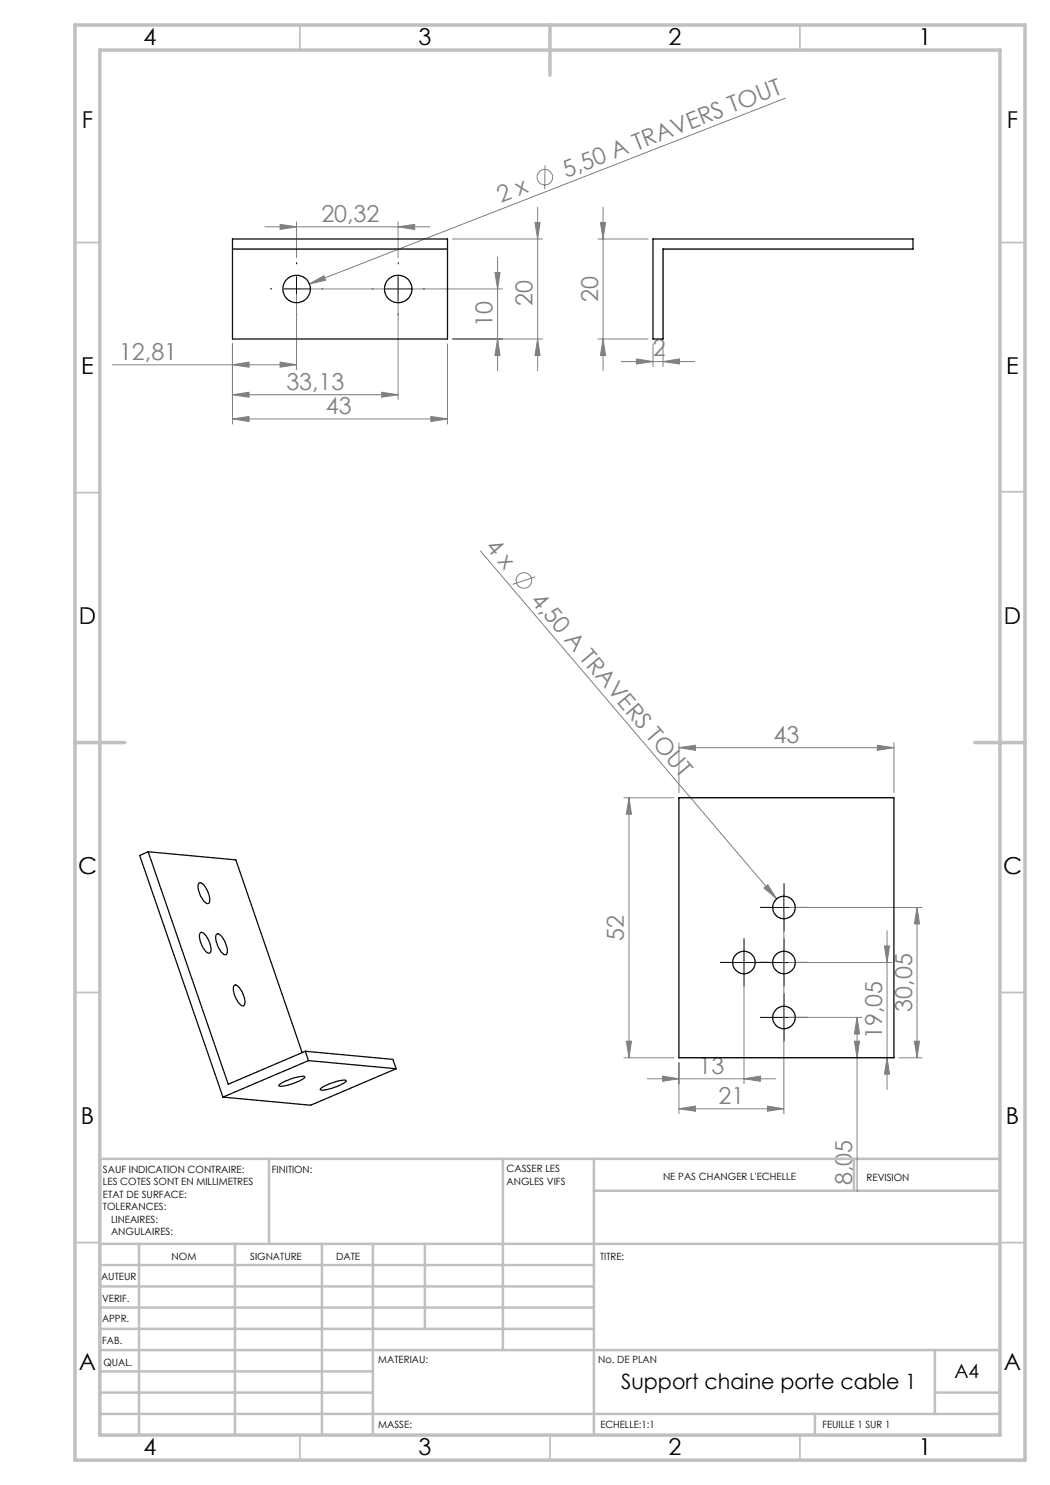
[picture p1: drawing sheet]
<svg xmlns="http://www.w3.org/2000/svg" width="210mm" height="297mm" viewBox="0 0 210 297" stroke-linecap="round" stroke-linejoin="round" font-family="sans-serif">
<g fill="none" stroke="#808080" stroke-width=".2">
<path d="M157.1 19.6l-95.2 37.2M109 33.1l-.1 4.7M53 45.4h33M56 44.9l3.3 .5-3.3 .5zM59.3 44.4v7.1M59.3 58.8v15.1M60.3 57.8h40.2M61.9 56.8l2.9-1.7 .3 1zM79.6 45.4l3.3-.5v1zM79.6 44.4v7.1M79.6 58.8v21.1M90.5 47.8h18"/>
<path d="M99 54.5h1l-.5 3.3zM99.5 51.4v22.8M107 44.5h1l-.5 3.3zM107.5 41.4v32.8M119.6 47.8h10M120.1 44.5h1l-.5 3.3zM120.6 41.4v32.8M22.5 73h36.8M46.5 73l3.3-.6v1zM46.5 78.9l3.3-.4v.9zM46.5 68.8v16M46.5 78.9h33.1"/>
<path d="M56 72.4l3.3 .6-3.3 .4zM76.3 78.5l3.3 .4-3.3 .5zM89.5 68.8v16M90.5 67.8h18M99.5 67.8l.5 3.3h-1zM107.5 67.8l.5 3.3h-1zM119.6 67.8h10M120.6 67.8l.5 3.3h-1zM124.2 72.3h14.8M127.3 71.8l3.3 .5-3.3 .5zM130.6 68.8v4.5M132.6 72.3l3.3-.5v1z"/>
<path d="M132.6 68.8v4.5M46.5 83.8l3.3-.5v1zM46.5 83.8h43M86.2 83.3l3.3 .5-3.3 .5zM96.1 110.2l59.2 69.6M107.1 115.4l-4.6 1.5M124.8 159.6h10M125.8 159.6l.5 3.2h-1zM125.8 159.6v52M135.8 149.5l3.3-.5v1.1zM135.8 148.6v9.9M135.8 149.5h43"/>
<path d="M175.5 149l3.3 .5-3.3 .6zM178.8 148.6v9.9M152.8 177.6l.8-.7 1.7 2.9zM148.8 193.5v23.2M156.8 182.5v40.2M157.8 192.5h20.6M157.8 181.5h26.6M176.9 189.2h1l-.5 3.3zM177.4 186.2v31.7M183.4 181.5l.5 3.3h-1zM183.4 181.5v30.1M124.8 211.6h10"/>
<path d="M125.3 208.2h1l-.5 3.4zM129.4 215.8h25.8M132.5 215.2l3.3 .6-3.3 .4zM135.8 212.5v10.2M148.8 215.8l3.3-.6v1zM157.8 203.5h14.6M170.9 208.2h1l-.5 3.4zM171.4 203.5l.5 3.3h-1zM171.4 203.5v34.8M177.4 211.6l.5 3.2h-1zM179.8 211.6h4.6M182.9 208.2h1l-.5 3.4z"/>
<path d="M135.8 221.8l3.3-.6v1zM135.8 221.8h21M153.5 221.2l3.3 .6-3.3 .4z"/>
<circle cx="109" cy="35.5" r="1.55"/>
<circle cx="104.8" cy="116.1" r="1.57"/>
</g>
<g fill="none" stroke="#000" stroke-width=".2" stroke-dasharray="30.5 1.3 1.3 1.3">
<path d="M54.3 57.8h-.2M59.3 52.8v-.3M64.3 57.8h.3M74.7 57.8h-.3M79.7 52.8v-.3M84.7 57.8h.2M59.3 62.8v.2M79.7 62.8v.2M156.8 179v-2.3M146.3 192.5h-2.2M148.8 190v-2.3M148.8 195v2.2"/>
<path d="M151.3 192.5h2.3M154.3 192.5h-2.2M154.3 181.5h-2.2M156.8 190v-2.3M156.8 195v2.2M156.8 184v2.2M159.3 192.5h2.3M159.3 181.5h2.3M154.3 203.5h-2.2M156.8 201v-2.3M156.8 206v2.2M159.3 203.5h2.3"/>
</g>
<path d="M56.8 57.8h5M59.3 55.3v5M77.1 57.8h5M79.6 55.3v5M156.8 179v5M146.3 192.5h5M148.8 190v5M154.3 192.5h5M154.3 181.5h5M156.8 190v5M154.3 203.5h5M156.8 201v5" fill="none" stroke="#000" stroke-width=".2"/>
<g fill="none" stroke="#c0c0c0" stroke-width=".35">
<path d="M60 5v5M160 5v5M15 48.5h5M200 48.5h5M15 98.5h5M200 98.4h5M15 198.5h5M200 198.5h5M15 248.5h5M200 248.5h5M60 287v5M110 287v5"/>
<path d="M160 287v5"/>
</g>
<g fill="none" stroke="#c0c0c0" stroke-width=".5">
<path d="M53.8 231.8v17M100.6 231.8v38.2M118.8 231.8v55.2M118.8 238.2h81.2M170.8 231.8v6.4M200 231.8h-180v55.2M20 248.8h180M20 257.3h98.8M20 253h98.8M27.8 248.8v38.2M47 248.8v38.2M64.4 248.8v38.2"/>
<path d="M74.6 248.8v38.2M85 248.8v17M20 265.8h98.8M20 261.5h98.8M20 278.5h54.6M20 274.3h54.6M20 270h180M187 278.5h13M187 270v12.8M20 282.8h180M163 282.8v4.2"/>
</g>
<path d="M15 5h190v287h-190zM20 10h180v277h-180zM110 5v10M15 148.5h10M195 148.5h10" fill="none" stroke="#c0c0c0" stroke-width=".7"/>
<g fill="#808080">
<path d="M61.9 56.8l2.9-1.7 .3 1z"/>
<path d="M152.8 177.6l.8-.7 1.7 2.9z"/>
<path d="M175.5 149l3.3 .5-3.3 .6zM135.8 149.5l3.3-.5v1.1zM132.6 72.3l3.3-.5v1zM127.3 71.8l3.3 .5-3.3 .5z"/>
<path d="M132.5 215.2l3.3 .6-3.3 .4zM148.8 215.8l3.3-.6v1zM135.8 221.8l3.3-.6v1zM153.5 221.2l3.3 .6-3.3 .4zM46.5 83.8l3.3-.5v1zM86.2 83.3l3.3 .5-3.3 .5zM56 44.9l3.3 .5-3.3 .5zM79.6 45.4l3.3-.5v1z"/>
<path d="M125.3 208.2h1l-.5 3.4zM125.8 159.6l.5 3.2h-1zM170.9 208.2h1l-.5 3.4zM171.4 203.5l.5 3.3h-1zM177.4 211.6l.5 3.2h-1zM176.9 189.2h1l-.5 3.3zM182.9 208.2h1l-.5 3.4zM183.4 181.5l.5 3.3h-1zM107.5 67.8l.5 3.3h-1zM107 44.5h1l-.5 3.3zM99.5 67.8l.5 3.3h-1zM99 54.5h1l-.5 3.3z"/>
<path d="M120.1 44.5h1l-.5 3.3zM120.6 67.8l.5 3.3h-1z"/>
<path d="M46.5 73l3.3-.6v1zM56 72.4l3.3 .6-3.3 .4zM46.5 78.9l3.3-.4v.9zM76.3 78.5l3.3 .4-3.3 .5z"/>
</g>
<g fill="none" stroke="#000" stroke-width=".25">
<path d="M46.5 47.8h43v20h-43zM46.5 49.8h43M130.6 47.8h52v2h-50v18h-2zM135.8 159.6h43v52h-43zM29.6 170.4l-1.7 .7 16.7 48.3M29.6 170.4l16 46.4 15.5-6.5M29.6 170.4l17.6 1.6 13.2 38.5M39.8 176.6a1.3 1.3 0 0 1 1.4 1.1 3.1 3.1 0 0 1 .5 3 1.03 1.03 0 0 1-1.2-.8l-.5-.9a2.55 2.55 0 0 1-.2-2.4zM40.1 186.5a1.6 1.6 0 0 1 1.5 1.4l.2 .3a2.33 2.33 0 0 1 .1 2.4 2.43 2.43 0 0 1-1.7-2 2.51 2.51 0 0 1-.1-2.1zM43.4 186.8a1.3 1.3 0 0 1 1.3 1.1l.2 .3a2.97 2.97 0 0 1 .4 2.7 1.6 1.6 0 0 1-1.6-1.4l-.1-.2a2.55 2.55 0 0 1-.2-2.5zM46.9 197.1a1.3 1.3 0 0 1 1.4 1l.1 .3a3.3 3.3 0 0 1 .4 2.7 1.08 1.08 0 0 1-1.2-.8 4.1 4.1 0 0 1-.8-3.1zM55.9 216.9a8.9 8.9 0 0 1 5-1.6 2 2 0 0 1-1.6 1.1l-2 .7a1.49 1.49 0 0 1-1.5 0z"/>
<path d="M61.1 210.3l17.5 1.6 .6 1.8M61.1 210.3l.6 1.8M61.7 212.1l17.5 1.6M61.7 212.1l-17.1 7.3M64.3 217.6a10.5 10.5 0 0 1 4.8-1.6l.1 .1a2.24 2.24 0 0 1-1.6 1.1l-2 .7a1.6 1.6 0 0 1-1.6 0zM79.2 213.7l-17.1 7.3-17.5-1.6"/>
<circle cx="59.3" cy="57.8" r="2.74"/>
<circle cx="79.6" cy="57.8" r="2.74"/>
<circle cx="148.8" cy="192.5" r="2.25"/>
<circle cx="156.8" cy="192.5" r="2.25"/>
<circle cx="156.8" cy="181.5" r="2.26"/>
<circle cx="156.8" cy="203.5" r="2.25"/>
</g>
<g font-size="4.7">
<text x="28.7" y="9">4</text>
<text x="83.7" y="9">3</text>
<text x="133.7" y="9">2</text>
<text x="183.7" y="9">1</text>
<text x="16.4" y="25.5">F</text>
<text x="201.4" y="25.5">F</text>
<text x="16.2" y="74.8">E</text>
<text x="201.2" y="74.8">E</text>
<text x="15.8" y="124.7">D</text>
<text x="200.8" y="124.7">D</text>
<text x="15.6" y="174.7">C</text>
<text x="200.6" y="174.8">C</text>
<text x="16.2" y="224.8">B</text>
<text x="201.2" y="224.8">B</text>
<text x="15.8" y="274">A</text>
<text x="200.8" y="274">A</text>
<text x="28.7" y="291">4</text>
<text x="83.7" y="291">3</text>
<text x="133.7" y="291">2</text>
<text x="183.7" y="291">1</text>
</g>
<g font-size="4.7" fill="#808080">
<text x="113.2" y="35.6" transform="rotate(-21 113.2 35.6)">5,50 A TRAVERS TOUT</text>
<text x="100.2" y="40.7" transform="rotate(-21 100.2 40.7)">2 x</text>
<text x="64.3" y="44.3">20,32</text>
<text x="98.5" y="65.4" transform="rotate(-90 98.5 65.4)">10</text>
<text x="106.5" y="61.2" transform="rotate(-90 106.5 61.2)">20</text>
<text x="119.6" y="60.4" transform="rotate(-90 119.6 60.4)">20</text>
<text x="23.8" y="71.9">12,81</text>
<text x="130.6" y="71.3">2</text>
<text x="57.3" y="77.9">33,13</text>
<text x="65.2" y="82.8">43</text>
<text x="96.9" y="109.5" transform="rotate(50 96.9 109.5)">4 x</text>
<text x="106" y="120.1" transform="rotate(50 106 120.1)">4,50 A TRAVERS TOUT</text>
<text x="154.7" y="148.5">43</text>
<text x="124.8" y="188.1" transform="rotate(-90 124.8 188.1)">52</text>
<text x="182.4" y="202.3" transform="rotate(-90 182.4 202.3)">30,05</text>
<text x="176.4" y="207.8" transform="rotate(-90 176.4 207.8)">19,05</text>
<text x="139.7" y="214.7">13</text>
<text x="143.7" y="220.7">21</text>
<text x="170.4" y="237" transform="rotate(-90 170.4 237)">8,05</text>
</g>
<text font-size="4.2" x="124.2" y="277.9">Support chaine porte cable 1</text>
<text font-size="3.9" x="190.9" y="275.5">A4</text>
<g font-size="2">
<text x="20.6" y="234.6">SAUF INDICATION CONTRAIRE:</text>
<text x="20.6" y="237.1">LES COTES SONT EN MILLIMETRES</text>
<text x="20.6" y="239.6">ETAT DE SURFACE:</text>
<text x="54.4" y="234.6">FINITION:</text>
<text x="101.3" y="234.5">CASSER LES</text>
<text x="101.3" y="237">ANGLES VIFS</text>
<text x="132.6" y="236">NE PAS CHANGER L'ECHELLE</text>
<text x="173.3" y="236.2">REVISION</text>
<text x="20.6" y="242.1">TOLERANCES:</text>
<text x="22.2" y="244.6">LINEAIRES:</text>
<text x="22.2" y="247.1">ANGULAIRES:</text>
<text x="34.3" y="252">NOM</text>
<text x="50" y="251.9">SIGNATURE</text>
<text x="67.2" y="251.9">DATE</text>
<text x="120" y="251.9">TITRE:</text>
<text x="20.2" y="256.1">AUTEUR</text>
<text x="20.4" y="260.3">VERIF.</text>
<text x="20.4" y="264.4">APPR.</text>
<text x="20.5" y="268.8">FAB.</text>
<text x="20.7" y="273.1">QUAL.</text>
<text x="75.7" y="272.5">MATERIAU:</text>
<text x="119.6" y="272.5">No. DE PLAN</text>
<text x="75.6" y="285.5">MASSE:</text>
<text x="120.1" y="285.6">ECHELLE:1:1</text>
<text x="164.5" y="285.6">FEUILLE 1 SUR 1</text>
</g>
</svg>
